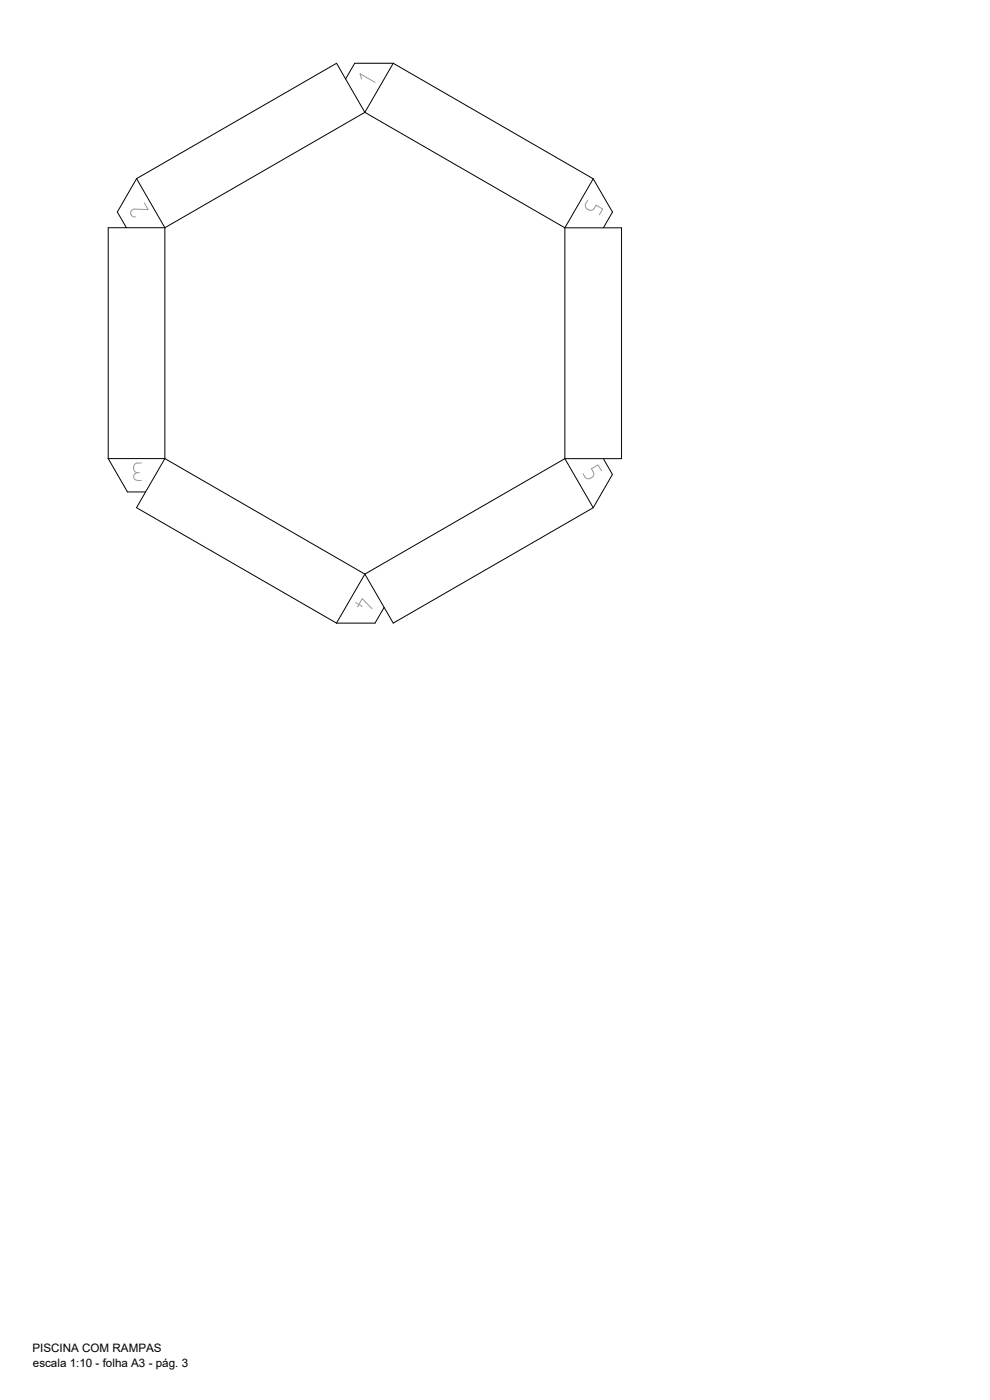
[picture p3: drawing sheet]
<svg xmlns="http://www.w3.org/2000/svg" width="297mm" height="420mm" viewBox="0 0 297 420" stroke-linecap="round" stroke-linejoin="round" font-family="sans-serif">
<!-- layer: 4. DOBRAS -->
<path d="M118 19l-8.5 14.7M109.5 33.7l60 34.7M109.5 33.7l-60 34.6M41 53.6l8.5 14.7M178 53.7l-8.5 14.7M49.5 68.3v69.3M169.5 68.4v69.2M32.5 137.6h17M49.5 137.6l60 34.7M169.5 137.6l-60 34.7M169.5 137.6l8.5 14.8M109.5 172.3l-8.5 14.7" fill="none" stroke="#000" stroke-width=".3"/>
<!-- layer: 1. CORTE -->
<path d="M103.7 23.7l2.7-4.7h11.6l60 34.7 5.8 9.9M109.5 33.7l-8.5-14.7-60 34.6-5.8 10 2.7 4.7M49.5 68.3h-17v69.3l5.7 10h5.5M169.5 68.4h17v69.2h-17M49.5 137.6l-8.5 14.8 60 34.6h11.5l2.8-4.7M183.7 142.4l-5.7 10-60 34.6-8.5-14.7" fill="none" stroke="#000" stroke-width=".3"/>
<!-- layer: 5. TEXTO -->
<path d="M42.4 139h-1.5l-.6 .4-.2 .7M40.1 140.1v.6M40.1 140.7l.5 .9 .7 .2M41.3 141.9h.5M41.3 141.9a1.15 1.15 0 0 0-1.2 1.1 1.15 1.15 0 0 0 1.2 1.2h1.1" fill="none" stroke="#989898" stroke-width=".3"/>
<g font-size="7.9" fill="#989898">
<text x="174.3" y="65.6">5</text>
<text x="38.1" y="66.3">2</text>
<text x="173.6" y="145">5</text>
</g>
<g font-size="6.2" fill="#989898">
<text x="106.9" y="26.1">1</text>
<text x="105.5" y="183.8">4</text>
</g>
<g font-size="3.5">
<text x="9.7" y="405.8">PISCINA COM RAMPAS</text>
<text x="9.9" y="410.1">escala 1:10 - folha A3 - pág. 3</text>
</g>
</svg>
